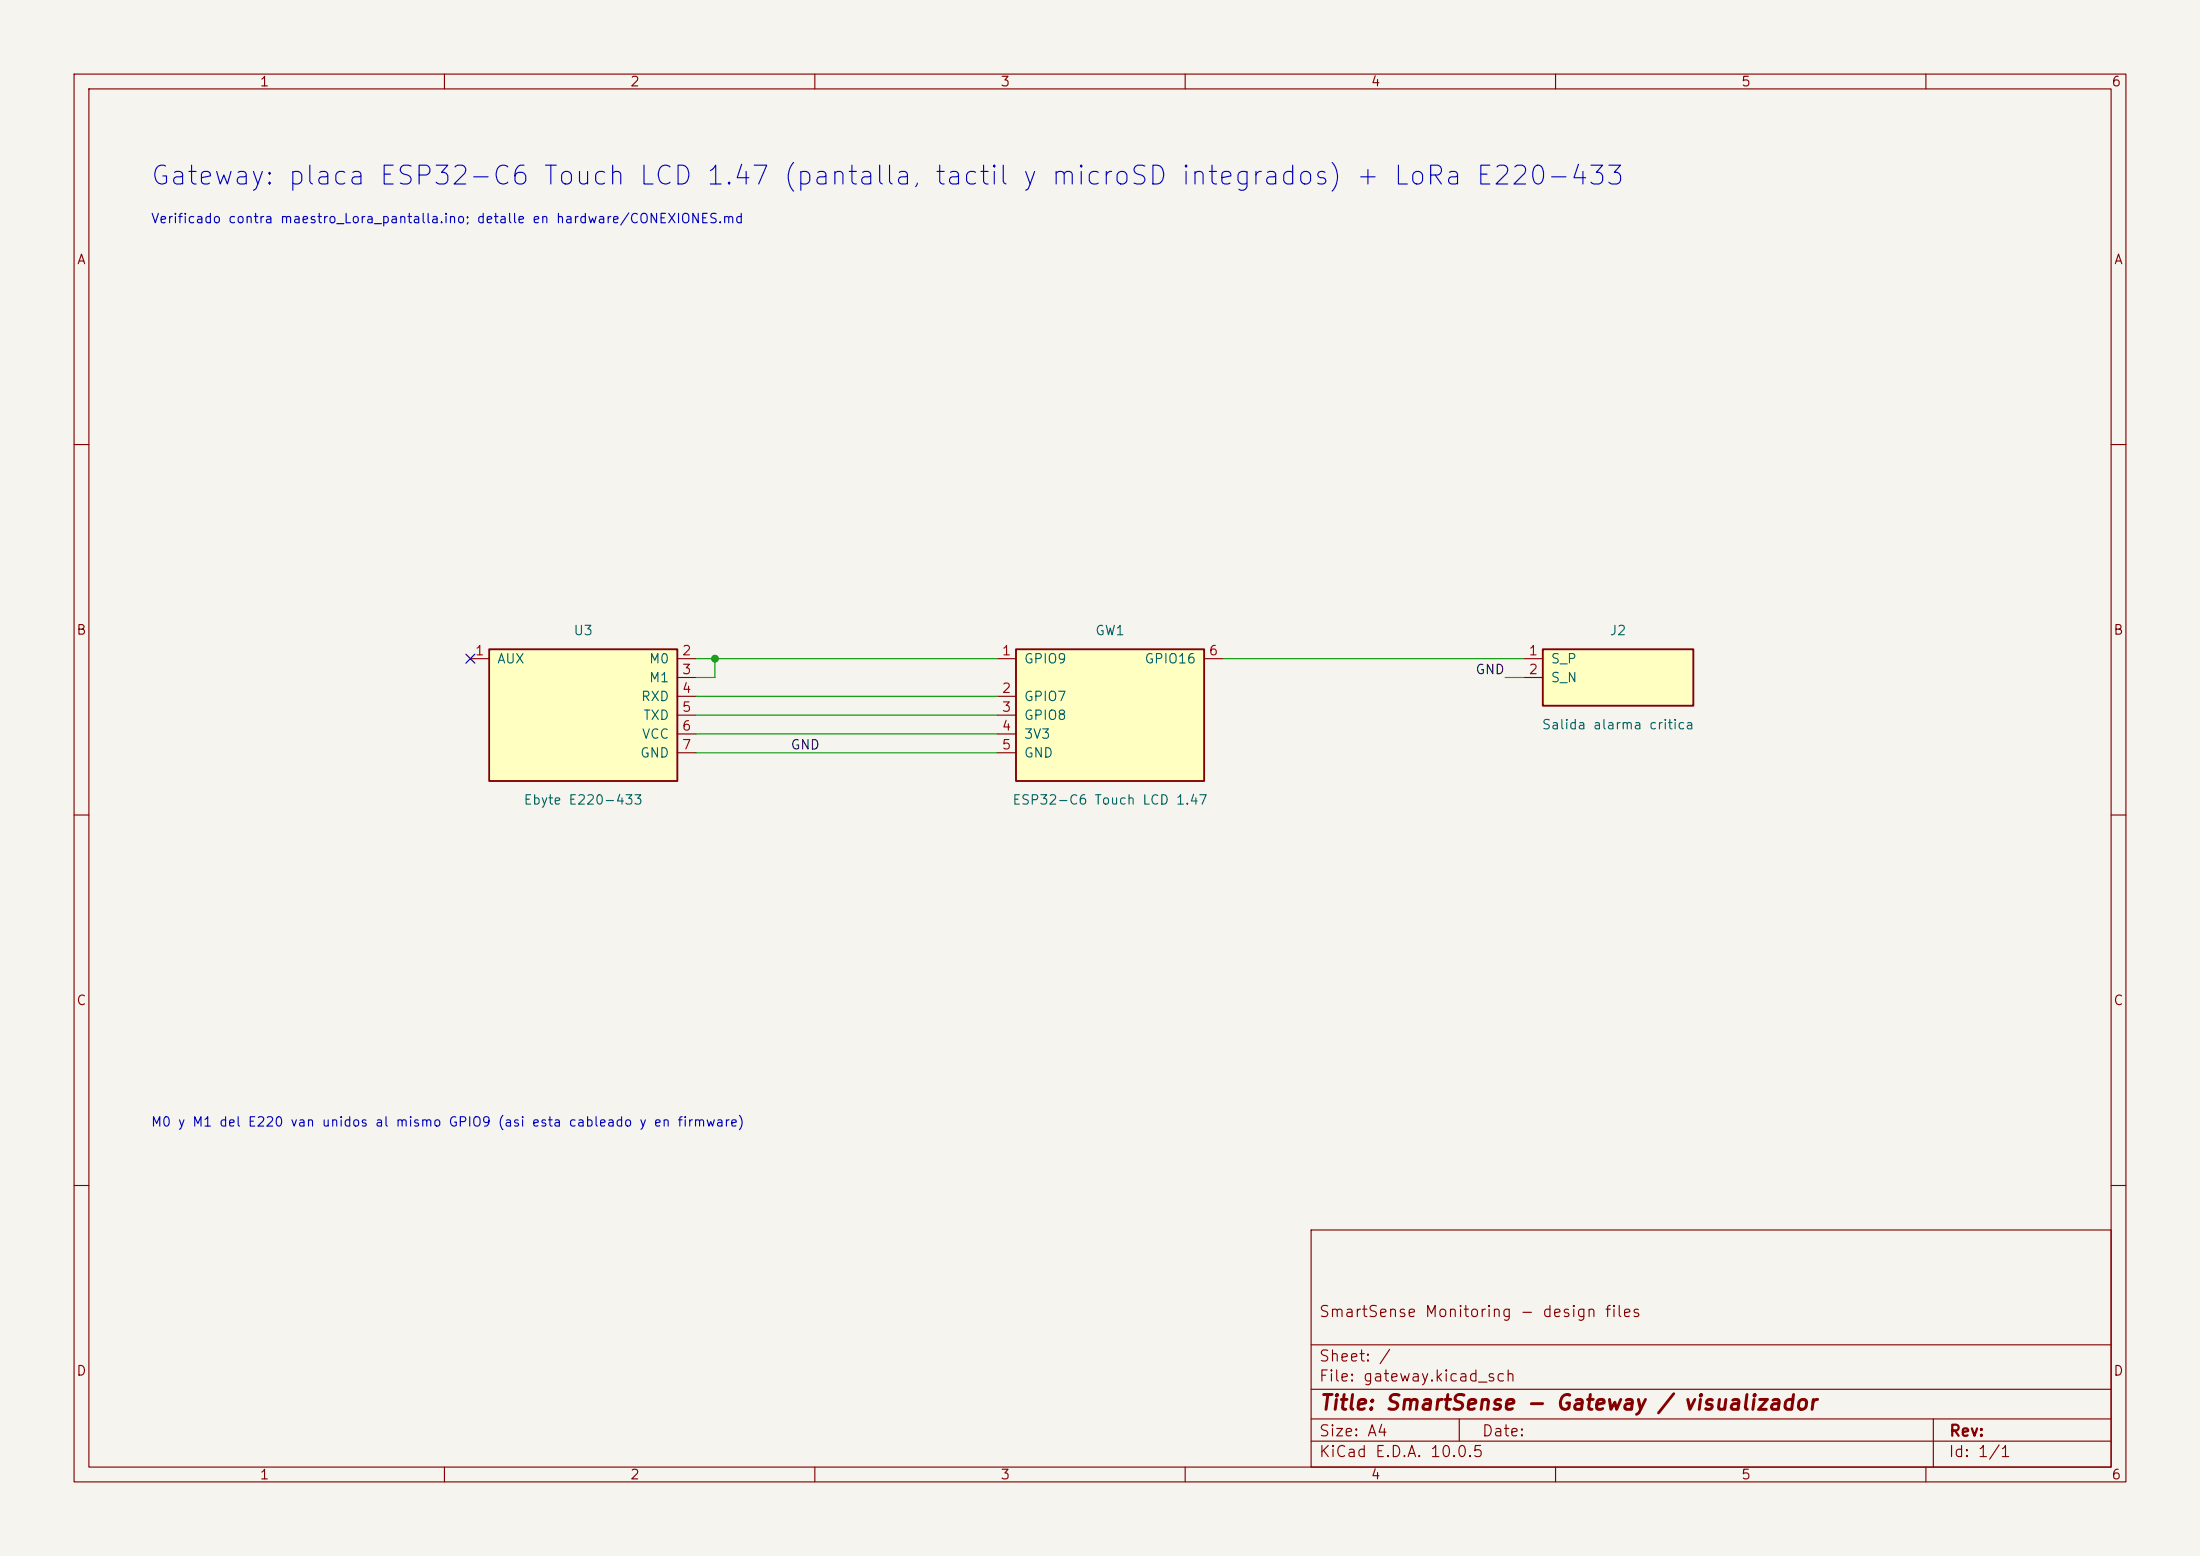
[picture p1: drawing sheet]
<svg xmlns="http://www.w3.org/2000/svg" width="297mm" height="210mm" viewBox="0 0 297 210" stroke-linecap="round" stroke-linejoin="round" font-family="sans-serif">
<path d="M0 0h297v210h-297z" fill="#f5f4ef" stroke="#f5f4ef" stroke-width=".14"/>
<g fill="none" stroke="#840000" stroke-width=".15">
<path d="M10 10h277v190h-277zM12 12h273v186h-273zM60 10v2M110 10v2M160 10v2M210 10v2M260 10v2M10 60h2M285 60h2M10 110h2M285 110h2M10 160h2"/>
<path d="M177 166h108v32h-108zM285 160h2M60 198v2M110 198v2M160 198v2M177 194.5h108M177 191.5h108M177 187.5h108M177 181.5h108M197 191.5v3M210 198v2M260 198v2"/>
<path d="M261 191.5v6.5"/>
</g>
<path d="M208.3 87.6h20.3v7.7h-20.3z" fill="#ffffc2"/>
<path d="M208.3 87.6h20.3v7.7h-20.3z" fill="none" stroke="#840000" stroke-width=".25"/>
<path d="M205.7 88.9h2.6M205.7 91.4h2.6" fill="none" stroke="#840000" stroke-width=".15"/>
<path d="M137.2 87.6h25.4v17.8h-25.4z" fill="#ffffc2"/>
<path d="M137.2 87.6h25.4v17.8h-25.4z" fill="none" stroke="#840000" stroke-width=".25"/>
<path d="M134.6 88.9h2.6M134.6 94h2.6M134.6 96.5h2.6M134.6 99.1h2.6M162.6 88.9h2.5M134.6 101.6h2.6" fill="none" stroke="#840000" stroke-width=".15"/>
<path d="M66 87.6h25.4v17.8h-25.4z" fill="#ffffc2"/>
<path d="M66 87.6h25.4v17.8h-25.4z" fill="none" stroke="#840000" stroke-width=".25"/>
<path d="M63.5 88.9h2.5M91.4 88.9h2.6M91.4 91.4h2.6M91.4 94h2.6M91.4 96.5h2.6M91.4 99.1h2.6M91.4 101.6h2.6" fill="none" stroke="#840000" stroke-width=".15"/>
<path d="M94 88.9h40.6M94 94h40.6M94 96.5h40.6M94 99.1h40.6M96.5 88.9v2.5h-2.5M165.1 88.9h40.6M203.2 91.4h2.5M94 101.6h40.6" fill="none" stroke="#009600" stroke-width=".15"/>
<path d="M62.9 88.3l1.2 1.2M64.1 88.3l-1.2 1.2" fill="none" stroke="#000084" stroke-width=".15"/>
<circle cx="96.5" cy="88.9" r=".46" fill="#009600" stroke="#009600" stroke-width=".14"/>
<text font-size="2.5" fill="#0000c2" x="20.2" y="25.6">Gateway: placa ESP32-C6 Touch LCD 1.47 (pantalla, tactil y microSD integrados) + LoRa E220-433</text>
<text font-size="2" fill="#840000" x="178" y="190.8">Title: SmartSense - Gateway / visualizador</text>
<g font-size="1.5" fill="#840000">
<text x="178" y="178.1">SmartSense Monitoring - design files</text>
<text x="178" y="184.1">Sheet: /</text>
<text x="178" y="186.8">File: gateway.kicad_sch</text>
<text x="178" y="197">KiCad E.D.A. 10.0.5</text>
<text x="178" y="194.2">Size: A4</text>
<text x="200" y="194.2">Date:</text>
<text x="263" y="197">Id: 1/1</text>
<text x="263" y="194.2">Rev:</text>
</g>
<g font-size="1.3" fill="#840000">
<text x="35" y="12">1</text>
<text x="85" y="12">2</text>
<text x="135" y="12">3</text>
<text x="185" y="12">4</text>
<text x="235" y="12">5</text>
<text x="285" y="12">6</text>
<text x="10.3" y="36">A</text>
<text x="285.3" y="36">A</text>
<text x="10.2" y="86">B</text>
<text x="285.2" y="86">B</text>
<text x="10.2" y="136">C</text>
<text x="285.2" y="136">C</text>
<text x="10.2" y="186">D</text>
<text x="285.2" y="186">D</text>
<text x="35" y="200">1</text>
<text x="85" y="200">2</text>
<text x="135" y="200">3</text>
<text x="185" y="200">4</text>
<text x="235" y="200">5</text>
<text x="285" y="200">6</text>
</g>
<g font-size="1.3" fill="#0000c2">
<text x="20.3" y="30.5">Verificado contra maestro_Lora_pantalla.ino; detalle en hardware/CONEXIONES.md</text>
<text x="20.3" y="152.4">M0 y M1 del E220 van unidos al mismo GPIO9 (asi esta cableado y en firmware)</text>
</g>
<g font-size="1.3" fill="#a90000">
<text x="64" y="88.8">1</text>
<text x="92" y="88.8">2</text>
<text x="135.2" y="88.8">1</text>
<text x="163.1" y="88.8">6</text>
<text x="206.3" y="88.8">1</text>
<text x="92" y="91.3">3</text>
<text x="92" y="93.8">4</text>
<text x="135.2" y="93.8">2</text>
<text x="206.3" y="91.3">2</text>
<text x="92" y="96.4">5</text>
<text x="92" y="98.9">6</text>
<text x="92" y="101.5">7</text>
<text x="135.2" y="96.4">3</text>
<text x="135.2" y="98.9">4</text>
<text x="135.2" y="101.5">5</text>
</g>
<g font-size="1.3" fill="#006464">
<text x="67" y="89.9">AUX</text>
<text x="77.3" y="86.1">U3</text>
<text x="87.5" y="89.9">M0</text>
<text x="138.1" y="89.9">GPIO9</text>
<text x="147.8" y="86.1">GW1</text>
<text x="154.4" y="89.9">GPIO16</text>
<text x="209.3" y="89.9">S_P</text>
<text x="217.2" y="86.1">J2</text>
<text x="86.4" y="94.9">RXD</text>
<text x="87.5" y="92.4">M1</text>
<text x="138.1" y="94.9">GPIO7</text>
<text x="209.3" y="92.4">S_N</text>
<text x="86.6" y="100">VCC</text>
<text x="86.7" y="97.5">TXD</text>
<text x="138.1" y="97.5">GPIO8</text>
<text x="138.1" y="100">3V3</text>
<text x="208.1" y="98.8">Salida alarma critica</text>
<text x="86.3" y="102.6">GND</text>
<text x="138.1" y="102.6">GND</text>
<text x="70.6" y="108.9">Ebyte E220-433</text>
<text x="136.6" y="108.9">ESP32-C6 Touch LCD 1.47</text>
</g>
<g font-size="1.3" fill="#0f0f0f">
<text x="199.1" y="91.3">GND</text>
<text x="106.7" y="101.5">GND</text>
</g>
</svg>
